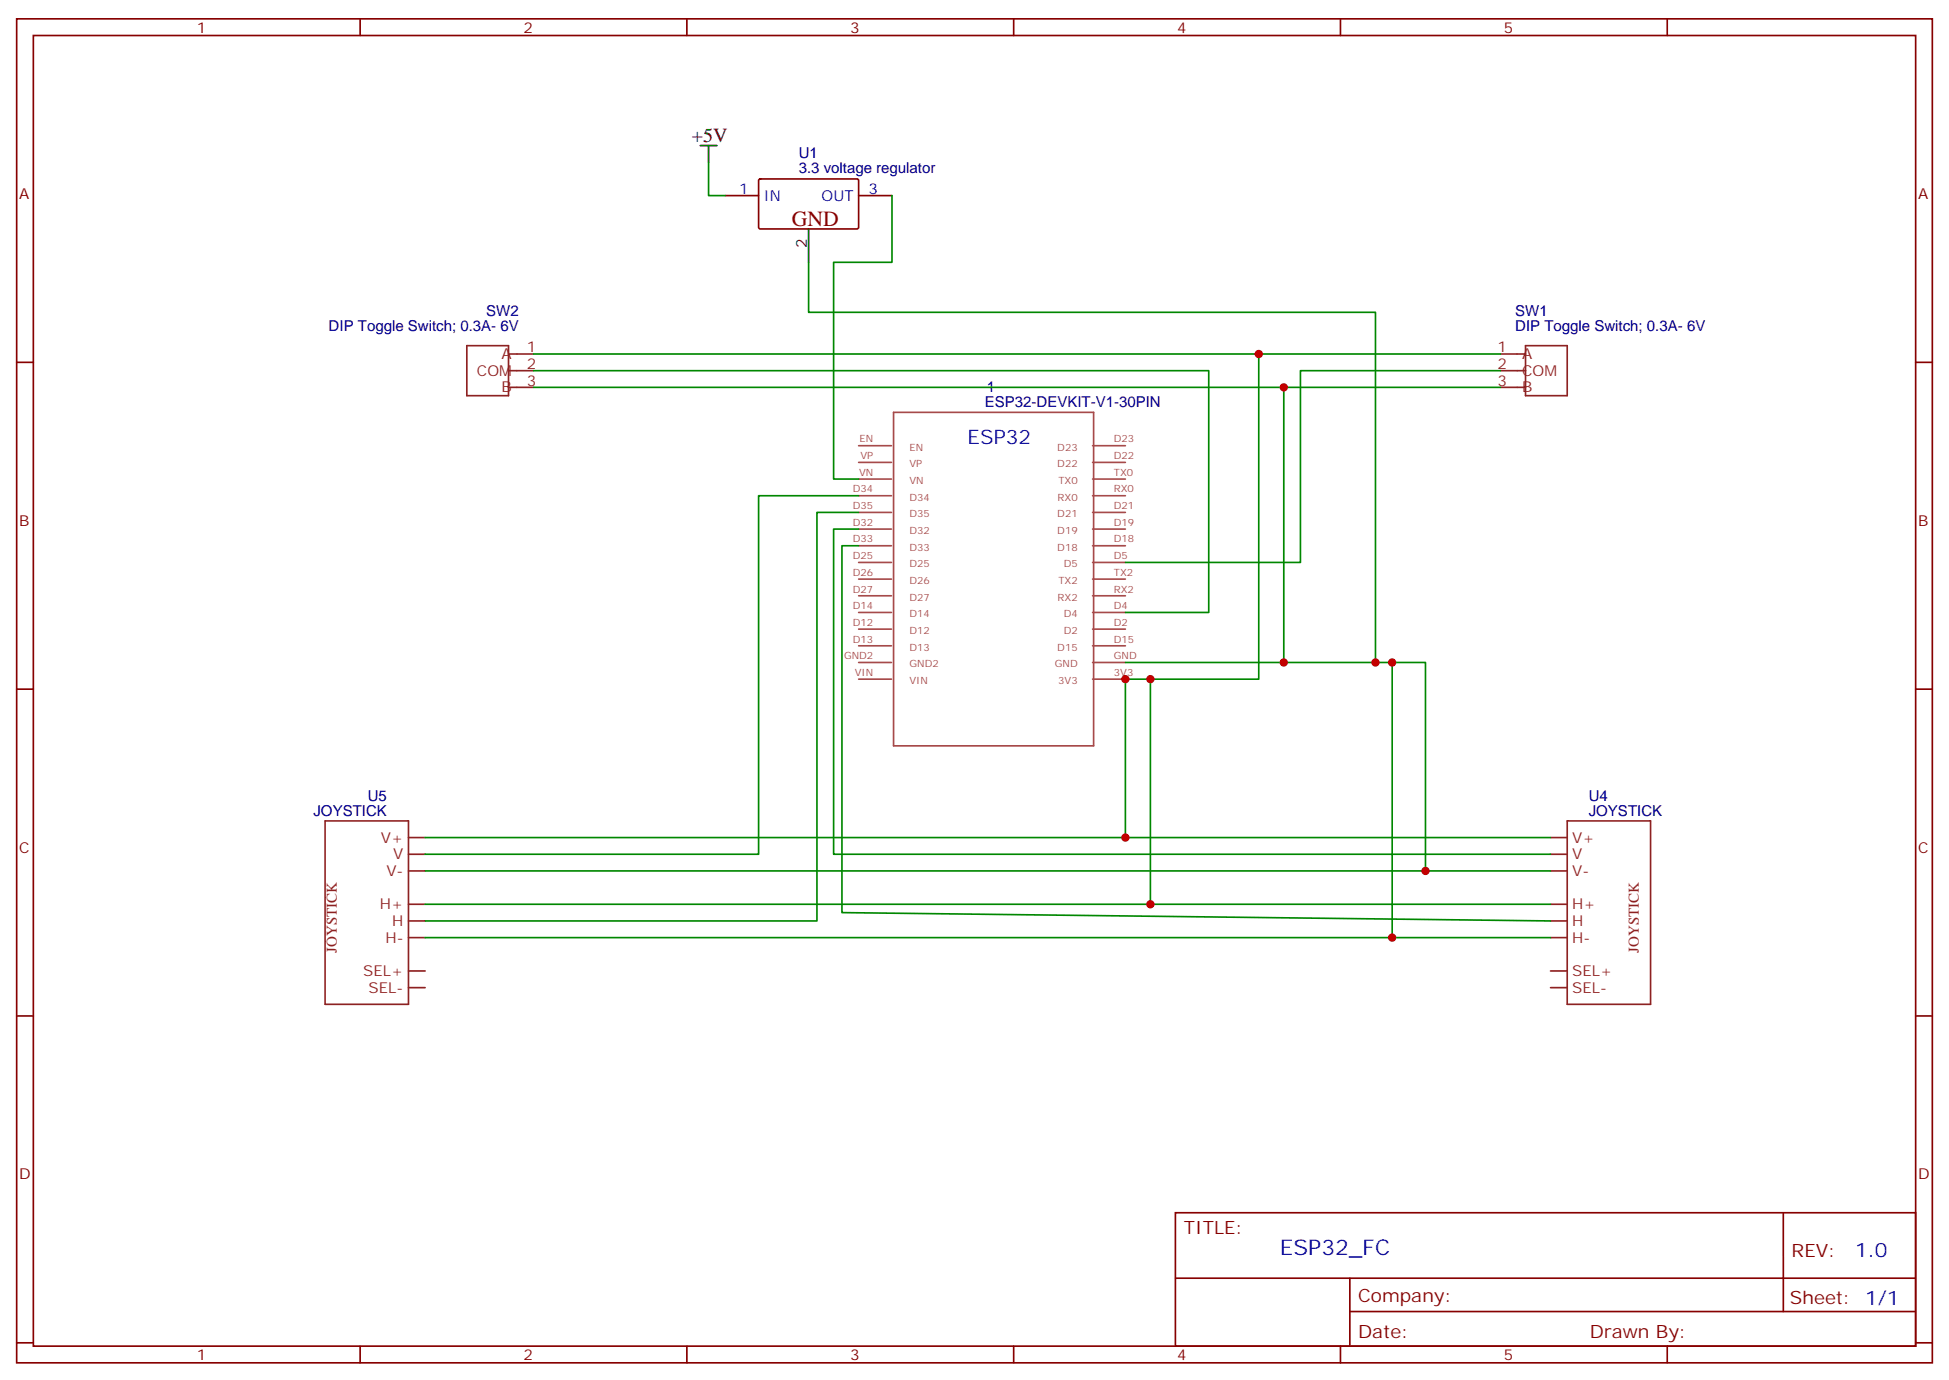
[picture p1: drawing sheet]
<svg xmlns="http://www.w3.org/2000/svg" width="412mm" height="292mm" viewBox="0 0 412 292" stroke-linecap="round" stroke-linejoin="round" font-family="sans-serif">
<g fill="none" stroke="#870000" stroke-width=".35">
<path d="M3.5 4h405.4v284.3h-405.4zM7.1 7.5h398.2v277.3h-398.2zM76.2 4v3.5M145.3 4v3.5M214.5 4v3.5M283.6 4v3.5M352.8 4v3.5M160.6 38l.3-.1h20.6l.2 .3-.1 10.1-.3 .1h-20.6l-.2-.3zM153.5 41.4h7M181.7 41.4h7M3.5 76.7h3.6M405.3 76.7h3.6"/>
<path d="M3.5 145.8h3.6M405.3 145.8h3.6M3.5 214.9h3.6M405.3 214.9h3.6M248.7 256.6h156.6v28.2h-156.6zM377.3 256.6v20.9M248.7 270.4h156.5M285.6 277.5h119.6M285.6 270.4v14.1M3.5 284.1h3.6M76.2 284.8v3.5M145.3 284.8v3.5"/>
<path d="M214.5 284.8v3.5M283.6 284.8v3.5M352.8 284.8v3.5M405.3 284.1h3.6"/>
</g>
<g fill="none" stroke="#a64a4a" stroke-width=".35">
<path d="M181.7 97.8h6.9M181.7 94.3h6.9M189.1 87.2h42.3v70.6h-42.3zM231.2 97.8h6.9M231.2 94.3h6.9M181.7 119h6.9M181.7 115.5h6.9M181.7 111.9h6.9M181.7 108.4h6.9M181.7 104.9h6.9M181.7 101.4h6.9M231.2 119h6.9"/>
<path d="M231.2 115.5h6.9M231.2 111.9h6.9M231.2 108.4h6.9M231.2 104.9h6.9M231.2 101.4h6.9M181.7 136.6h6.9M181.7 133.1h6.9M181.7 129.6h6.9M181.7 126h6.9M181.7 122.5h6.9M231.2 136.6h6.9M231.2 133.1h6.9"/>
<path d="M231.2 129.6h6.9M231.2 126h6.9M231.2 122.5h6.9M181.7 143.7h6.9M181.7 140.2h6.9M231.2 143.7h6.9M231.2 140.2h6.9"/>
</g>
<path d="M148.2 30.8h3.5M149.9 30.8v3.5M171.1 48.4v7.1" fill="none" stroke="#000" stroke-width=".35"/>
<g fill="none" stroke="#8c2424" stroke-width=".35">
<path d="M98.8 73.1h8.8v10.6h-8.8zM107.6 74.9h5.3M107.6 78.4h5.3M317.5 74.9h5.3M317.5 78.4h5.3M322.8 73.1h8.8v10.6h-8.8zM107.6 82h5.3M317.5 82h5.3M68.8 173.7h17.6v38.8h-17.6zM86.4 177.2h3.6M328.1 177.2h3.5M331.6 173.7h17.6v38.8h-17.6z"/>
<path d="M86.4 180.7h3.6M86.4 184.3h3.6M86.4 191.3h3.6M86.4 194.8h3.6M86.4 198.4h3.6M328.1 180.7h3.5M328.1 184.3h3.5M328.1 191.3h3.5M328.1 194.8h3.5M328.1 198.4h3.5M86.4 205.4h3.6M86.4 209h3.6"/>
<path d="M328.1 205.4h3.5M328.1 209h3.5"/>
</g>
<g fill="none" stroke="#008700" stroke-width=".35">
<path d="M149.9 34.3v7.1h3.6M171.1 55.5v10.6h119.9v74.1M188.7 41.4v14.1h-12.3v45.9h5.3M112.9 74.9h204.6M112.9 78.4h142.9v51.2h-17.7M266.3 74.9v68.8h-28.2v33.5M317.5 78.4h-42.3v40.6h-37.1M112.9 82h204.6M271.6 82v58.2h-33.5M181.7 104.9h-21.2v75.8h-70.5M181.7 108.4h-8.8v86.4h-82.9M181.7 111.9h-5.3v68.8h151.7"/>
<path d="M181.7 115.5h-3.5v77.6l149.9 1.7M243.4 143.7v47.6M271.6 140.2h23v58.2M294.6 140.2h7v44.1M90 177.2h238.1M90 184.3h238.1M90 191.3h238.1M90 198.4h238.1"/>
</g>
<g fill="#c00">
<circle cx="266.3" cy="74.9" r=".88"/>
<circle cx="271.6" cy="82" r=".88"/>
<circle cx="238.1" cy="143.7" r=".88"/>
<circle cx="243.4" cy="191.3" r=".88"/>
<circle cx="243.4" cy="143.7" r=".88"/>
<circle cx="294.6" cy="198.4" r=".88"/>
<circle cx="271.6" cy="140.2" r=".88"/>
<circle cx="301.6" cy="184.3" r=".88"/>
<circle cx="294.6" cy="140.2" r=".88"/>
<circle cx="238.1" cy="177.2" r=".88"/>
<circle cx="291" cy="140.2" r=".88"/>
</g>
<text font-size="4.6" fill="#800" x="167.6" y="47.7">GND</text>
<text font-size="4.6" fill="#00f" x="270.8" y="265.6">ESP32_FC</text>
<text font-size="4.2" x="146.4" y="30.1">+5V</text>
<g font-size="4.2" fill="#00f">
<text x="204.7" y="93.9">ESP32</text>
<text x="392.5" y="265.8">1.0</text>
</g>
<g font-size="3.9" fill="#800">
<text x="250.5" y="261.2">TITLE:</text>
<text x="379.1" y="265.8">REV:</text>
<text x="287.4" y="275.4">Company:</text>
<text x="378.7" y="276">Sheet: 1/1</text>
<text x="287.4" y="283">Date:</text>
<text x="336.4" y="283.1">Drawn By:</text>
</g>
<g font-size="3.2" fill="#800">
<text x="41.6" y="7">1</text>
<text x="110.8" y="7">2</text>
<text x="179.9" y="7">3</text>
<text x="249.1" y="7">4</text>
<text x="318.2" y="7">5</text>
<text x="4.1" y="42.1">A</text>
<text x="405.9" y="42.1">A</text>
<text x="4.1" y="111.2">B</text>
<text x="405.9" y="111.2">B</text>
<text x="4.1" y="180.4">C</text>
<text x="405.9" y="180.4">C</text>
<text x="4.1" y="249.5">D</text>
<text x="405.9" y="249.5">D</text>
<text x="41.6" y="287.8">1</text>
<text x="110.8" y="287.8">2</text>
<text x="179.9" y="287.8">3</text>
<text x="249.1" y="287.8">4</text>
<text x="318.2" y="287.8">5</text>
</g>
<g font-size="3.2" fill="#000080">
<text x="169" y="33.5">U1</text>
<text x="169" y="36.6">3.3 voltage regulator</text>
<text x="69.5" y="70">DIP Toggle Switch; 0.3A- 6V</text>
<text x="102.9" y="66.9">SW2</text>
<text x="320.6" y="70">DIP Toggle Switch; 0.3A- 6V</text>
<text x="320.6" y="66.9">SW1</text>
<text x="208.8" y="82.9">1</text>
<text x="208.4" y="86.2">ESP32-DEVKIT-V1-30PIN</text>
<text x="66.3" y="172.6">JOYSTICK</text>
<text x="77.8" y="169.5">U5</text>
<text x="336.2" y="172.6">JOYSTICK</text>
<text x="336.2" y="169.5">U4</text>
</g>
<g font-size="3.2" fill="#00f">
<text x="156.4" y="41">1</text>
<text x="183.8" y="41">3</text>
<text x="161.6" y="42.4">IN</text>
<text x="173.8" y="42.4">OUT</text>
</g>
<text font-size="3.2" x="170.7" y="52.6" transform="rotate(-90 170.7 52.6)">2</text>
<g font-size="3.2" fill="#8d2323">
<text x="106.1" y="76">A</text>
<text x="111.5" y="74.5">1</text>
<text x="316.9" y="74.5">1</text>
<text x="322.1" y="76">A</text>
<text x="100.9" y="79.5">COM</text>
<text x="106.1" y="83">B</text>
<text x="111.5" y="78.1">2</text>
<text x="111.5" y="81.6">3</text>
<text x="316.9" y="78.1">2</text>
<text x="316.9" y="81.6">3</text>
<text x="322.1" y="79.5">COM</text>
<text x="322.1" y="83">B</text>
<text x="80.6" y="178.3">V+</text>
<text x="332.7" y="178.3">V+</text>
<text x="81.8" y="185.3">V-</text>
<text x="83.2" y="181.8">V</text>
<text x="332.7" y="181.8">V</text>
<text x="332.7" y="185.3">V-</text>
<text x="80.4" y="192.4">H+</text>
<text x="83" y="195.9">H</text>
<text x="332.7" y="192.4">H+</text>
<text x="332.7" y="195.9">H</text>
<text x="71.3" y="201.5" transform="rotate(-90 71.3 201.5)">JOYSTICK</text>
<text x="81.5" y="199.4">H-</text>
<text x="332.7" y="199.4">H-</text>
<text x="346.8" y="201.5" transform="rotate(-90 346.8 201.5)">JOYSTICK</text>
<text x="76.8" y="206.5">SEL+</text>
<text x="332.7" y="206.5">SEL+</text>
<text x="78" y="210">SEL-</text>
<text x="332.7" y="210">SEL-</text>
</g>
<g font-size="2.1" fill="#a54b4b">
<text x="181.9" y="93.6">EN</text>
<text x="192.4" y="95.3">EN</text>
<text x="223.7" y="95.3">D23</text>
<text x="235.7" y="93.6">D23</text>
<text x="181.8" y="100.7">VN</text>
<text x="182.1" y="97.1">VP</text>
<text x="192.4" y="98.9">VP</text>
<text x="223.7" y="98.9">D22</text>
<text x="235.7" y="100.7">TX0</text>
<text x="235.7" y="97.1">D22</text>
<text x="180.5" y="107.7">D35</text>
<text x="180.5" y="104.2">D34</text>
<text x="192.4" y="105.9">D34</text>
<text x="192.4" y="102.4">VN</text>
<text x="223.8" y="105.9">RX0</text>
<text x="223.9" y="102.4">TX0</text>
<text x="235.7" y="107.7">D21</text>
<text x="235.7" y="104.2">RX0</text>
<text x="180.5" y="111.2">D32</text>
<text x="192.4" y="113">D32</text>
<text x="192.4" y="109.4">D35</text>
<text x="223.7" y="113">D19</text>
<text x="223.7" y="109.4">D21</text>
<text x="235.7" y="111.2">D19</text>
<text x="180.5" y="118.3">D25</text>
<text x="180.5" y="114.8">D33</text>
<text x="192.4" y="116.5">D33</text>
<text x="223.7" y="116.5">D18</text>
<text x="235.7" y="118.3">D5</text>
<text x="235.7" y="114.8">D18</text>
<text x="180.5" y="125.4">D27</text>
<text x="180.5" y="121.8">D26</text>
<text x="192.4" y="123.6">D26</text>
<text x="192.4" y="120">D25</text>
<text x="223.9" y="123.6">TX2</text>
<text x="225.1" y="120">D5</text>
<text x="235.7" y="125.4">RX2</text>
<text x="235.7" y="121.8">TX2</text>
<text x="180.5" y="128.9">D14</text>
<text x="192.4" y="130.6">D14</text>
<text x="192.4" y="127.1">D27</text>
<text x="223.8" y="127.1">RX2</text>
<text x="225.1" y="130.6">D4</text>
<text x="235.7" y="128.9">D4</text>
<text x="180.5" y="135.9">D13</text>
<text x="180.5" y="132.4">D12</text>
<text x="192.4" y="137.7">D13</text>
<text x="192.4" y="134.1">D12</text>
<text x="223.7" y="137.7">D15</text>
<text x="225.1" y="134.1">D2</text>
<text x="235.7" y="135.9">D15</text>
<text x="235.7" y="132.4">D2</text>
<text x="178.6" y="139.5">GND2</text>
<text x="180.9" y="143">VIN</text>
<text x="192.4" y="141.2">GND2</text>
<text x="223.2" y="141.2">GND</text>
<text x="235.7" y="143">3V3</text>
<text x="235.7" y="139.5">GND</text>
<text x="192.4" y="144.7">VIN</text>
<text x="223.9" y="144.7">3V3</text>
</g>
</svg>
